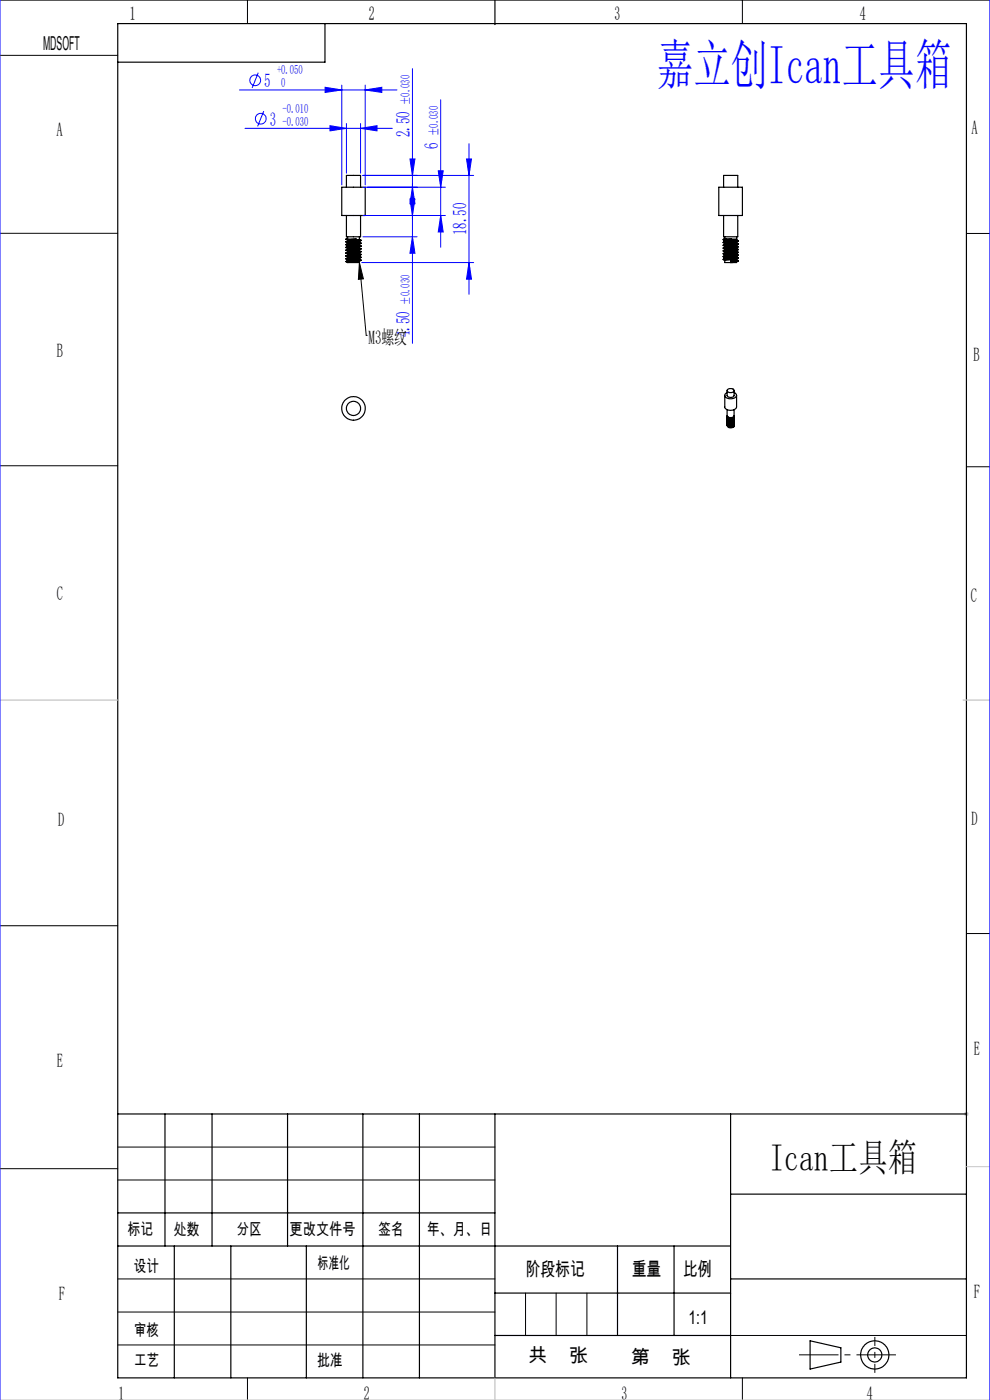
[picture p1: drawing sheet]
<svg xmlns="http://www.w3.org/2000/svg" width="210mm" height="297mm" viewBox="0 0 210 297" stroke-linecap="round" stroke-linejoin="round" font-family="sans-serif">
<g fill="none" stroke="#000" stroke-width=".25">
<path d="M25 5h180v287.3h-180zM68.9 5v8.2h-43.9M105 0v5.2M72.5 39.7h5v6h-5zM73.5 39.7v-2.5h3v2.5M152.5 39.7h5v6h-5zM153.5 39.7v-2.5h3v2.5M73.4 50.7l.3 .2M73.4 50.7h.1M73.4 50.7h2.2l-1.9 .2M73.4 55.5l.3 .2M73.5 45.7v4.5h3v-4.5"/>
<path d="M73.7 50.2v.5M73.7 50.9v.2M73.7 51.5v.2M73.7 52.1v.2M73.7 52.7v.2M73.7 53.3v.2M73.7 53.9v.2M73.7 54.5v.2M76.2 54.4l.4 .2-2.9 .2-.3 .1M76.2 53.8l.4 .2-2.9 .2-.3 .1M76.2 52.6l.4 .2-2.9 .2-.3 .1M76.2 52l.4 .2-2.9 .2-.3 .1"/>
<path d="M76.2 51.4l.4 .2-2.9 .2-.3 .1M76.2 54.4l-2.2 .2-.6 .2M76.2 53.8l-2.3 .2-.5 .2M76.2 53.2l-2.3 .2-.5 .2M76.2 52.6l-2.3 .2-.5 .2M76.2 52l-2.3 .2-.5 .2M76.2 51.4l-2.3 .2-.5 .2M76.2 50.8l-2.3 .2-.5 .2M76.2 53.2l.4 .1M76.2 50.8l.4 .1M76.2 55l.4 .1M76.2 55l-2.2 .2-.6 .2"/>
<path d="M76.2 55.4l-2.5 .3M76.2 54.8l-2.3 .3-.2 .2M76.2 54.2l-2.5 .3M76.2 53.6l-2.5 .3M76.2 53l-2.5 .3M76.2 52.4l-2.5 .3M76.2 51.8l-2.5 .3M76.2 51.2l-2.5 .3M76.2 55.4v.3h-2.5M76.2 50.2v.6M76.2 51.2v.2M76.2 51.8v.2"/>
<path d="M76.2 52.4v.2M76.2 53v.2M76.2 53.6v.2M76.2 54.2v.2M76.2 54.8v.2M76.6 54l-3.2 .3 .3 .2M76.6 53.4l-3.2 .3 .3 .2M76.6 52.8l-3.2 .3 .3 .2M76.6 52.2l-3.2 .3 .3 .2M76.6 51.6l-3.2 .3 .3 .2M76.6 51l-3.2 .3 .3 .2M76.6 54.6l-.4 .2"/>
<path d="M76.6 54l-.4 .2M76.6 53.4l-.4 .2M76.6 52.8l-.4 .2M76.6 52.2l-.4 .2M76.6 51.6l-.4 .2M76.6 51l-.4 .2M76.6 55.2l-.4 .2M76.6 54.6l-3.2 .3 .3 .2M76.6 53.3l-3.2 .4M76.6 50.9l-3.2 .4M76.6 54.6h.1M76.6 54h.1"/>
<path d="M76.6 53.4h.1M76.6 52.8h.1M76.6 52.2h.1M76.6 51.6h.1M76.6 50.9v.1M76.6 55.2h.1M76.6 55.2l-3.2 .3M76.6 55.1l-3.2 .4M153.4 54.5l.3 .2M153.4 53.9l.3 .2M153.4 53.3l.3 .2M153.4 52.7l.3 .2"/>
<path d="M153.4 52.1l.3 .2M153.4 51.5l.3 .2M153.4 50.9l.3 .2M153.4 55.1l.3 .2M153.4 53.8v.1M153.4 52v.1M153.4 51.4v.1M153.5 45.7v4.5h3v-4.5M153.7 54.2l-.3 .2M153.7 53.6l-.3 .2M153.7 53l-.3 .2M153.7 52.4l-.3 .2"/>
<path d="M153.7 51.8l-.3 .2M153.7 51.2l-.3 .2M153.7 54.8l-.3 .2M153.7 55.3v.4h1.3M153.7 50.2v.5M153.7 51.1v.1M153.7 51.7v.1M153.7 52.3v.1M153.7 52.9v.1M153.7 53.5v.1M153.7 54.1v.1M153.7 54.7v.1"/>
<path d="M154 50.7l-.6 .1M154 50.7h1.2M155.2 50.7l-1.8 .1M155.2 50.7h1.1l-2.6 .4M156.2 55.6l-1.2 .1M156.2 53.8l-2.5 .3M156.2 52l-2.5 .3M156.2 51.4l-2.5 .3M156.2 54.5l.4 .2M156.2 53.9l.4 .2M156.2 53.3l.4 .2M156.2 52.7l.4 .2"/>
<path d="M156.2 52.1l.4 .2M156.2 51.5l.4 .2M156.2 50.9l.4 .2M156.2 55.1l.4 .2M156.2 55.1l-1.2 .2v.4M156.2 54.5l-2.5 .3M156.2 53.9l-2.5 .3M156.2 53.3l-2.5 .3M156.2 52.7l-2.5 .3M156.2 52.1l-2.5 .3M156.2 51.5l-2.5 .3M156.2 50.9l-2.5 .3"/>
<path d="M156.2 55.6v.1h-1.2M156.2 50.2v.7M156.2 51.4v.1M156.2 52v.1M156.2 52.6v.1M156.2 53.2v.1M156.2 53.8v.1M156.2 54.4v.1M156.2 55v.1M156.5 55.4l-1.5 .1M156.6 54.8l-.5 .2-2.4 .3M156.6 54.2l-.5 .2-2.4 .3"/>
<path d="M156.6 53.6l-.4 .2M156.6 53l-.5 .2-2.4 .3M156.6 52.4l-.5 .2-2.4 .3M156.6 51.8l-.4 .2M156.6 51.2l-.4 .2M156.6 55.4l-.4 .2M156.6 54.2l-3.2 .2M156.6 53l-3.2 .2M156.6 52.4l-3.2 .2M156.6 54.8l-3.2 .2M156.6 54.1v.1M156.6 53.6l-3.2 .2"/>
<path d="M156.6 52.3v.1M156.6 51.7v.1M156.6 51.2l-3.2 .2M156.6 55.4l-1.6 .1M156.6 53.6l-3.2 .3M156.6 51.8l-3.2 .3M156.6 51.2l-3.2 .3M156.6 54.1l-3.2 .3M156.6 52.3l-3.2 .3M156.6 51.7l-3.2 .3M153.7 83.9v2.4a1.49 1.49 0 0 0 2.3 .4l.2-.3v-2.5M154.2 89.9h.1"/>
<path d="M154.2 89.2h.1M154.2 88.4v.1M154.2 90.2h.1M154.2 88.5a.96 .96 0 0 0 1.4 .1M154.2 82.9v1.1l.4 .3h.4a.6 .6 0 0 0 .7-.4v-1M154.2 83.3a.65 .65 0 0 0-.4 .8 .65 .65 0 0 0 .7 .5h.8a.72 .72 0 0 0 .7-.3 .72 .72 0 0 0 .1-.8l-.4-.2M154.2 86.9v1.4l.3 .2 .5 .1a.57 .57 0 0 0 .7-.4v-1.3M154.3 88.3l-.1 .2 .2 .3h.7M154.3 82.6l.6-.2a.48 .48 0 0 1 .6 .1 .48 .48 0 0 1 .1 .6l-.6 .2a.49 .49 0 0 1-.6-.1 .49 .49 0 0 1-.1-.6zM154.3 88.4l.2 .3 .6 .1M154.4 88.4l.4 .3h.5l.3-.3M154.4 90.4l.4 .4 .6-.1"/>
<path d="M154.4 89l.3 .1 .8-.1M154.4 88.8l.3 .1 .8-.1M155.4 90.5l.1 .1M155.4 90.5v.2M155.4 90.7h.1M155.5 90.2l-.4 .2-.7-.2M155.5 90l-.4 .1-.7-.1M155.5 89.7l-.4 .2-.7-.2M155.5 89.5l-.4 .1-.7-.1M155.5 89.2l-.4 .2-.7-.2M155.5 90.4l-.1 .1M155.5 90.6v.1"/>
<path d="M155.6 88.6l-.5 .2M155.7 88.3l-.1 .3M155.7 88.4a.83 .83 0 0 1-.6 .7 .83 .83 0 0 1-.9-.3v-.2M155.8 89.6a.9 .9 0 0 1-1.6 .1M155.8 89.3a.9 .9 0 0 1-1.6 .1M155.8 88.8a.9 .9 0 0 1-1.6 .1M155.8 88.6a.9 .9 0 0 1-1.6 .1M155.8 90.2l-.3 .4M155.8 89.9a.86 .86 0 0 1-.8 .6 .86 .86 0 0 1-.8-.4v-.1M155.8 89.7a.86 .86 0 0 1-.8 .6 .86 .86 0 0 1-.8-.4v-.1M155.8 89.4a.86 .86 0 0 1-.8 .6 .86 .86 0 0 1-.8-.4M155.8 89.2a.86 .86 0 0 1-.8 .6 .86 .86 0 0 1-.8-.4v-.1"/>
<path d="M155.8 88.9a.83 .83 0 0 1-.8 .7 .83 .83 0 0 1-.8-.5M155.8 88.7a.83 .83 0 0 1-.8 .6 .83 .83 0 0 1-.8-.4v-.1M155.8 90.3l-.3 .4M155.8 90.1a.9 .9 0 0 1-1.6 .1M155.8 89.8a.9 .9 0 0 1-1.6 .1M155.8 89.1a.92 .92 0 0 1-1.6 .1M155.8 90v.1M155.8 89.8h.1M155.8 89.5v.1M155.8 89.3h.1M155.8 89v.1M155.8 88.8h.1"/>
<path d="M155.8 88.5v.1M155.8 90.3h.1M25 236.3h180M35 236.3v28M45 236.3v28M61 236.3v28M77 236.3v56M89 236.3v56M105 236.3v56M155 236.3v56M25 257.3h80M155 253.3h50"/>
<path d="M25 264.3h130M37 264.3v28M49 264.3v28M65 264.3v28M105 274.3h50M131 264.3v19M143 264.3v19M155 271.3h50M105 283.3h50M171.8 284.4l6.6 1.5v3.1l-6.6 1.4z"/>
<circle cx="75" cy="86.6" r="2.5"/>
<circle cx="75" cy="86.7" r="1.5"/>
<circle cx="185.5" cy="287.4" r="3"/>
<circle cx="185.6" cy="287.4" r="1.5"/>
</g>
<g fill="none" stroke="#00f" stroke-width=".21">
<path d="M0 0v297M50.8 19.1h33.4M54.8 15.4l-1.3 3.3M69 18.5l3.5 .6-3.5 .5zM72.5 18.1v21.1M77.5 19.1l3.5-.6v1.1zM77.5 18.1v21.1M87.5 14.6v58.2M210 0v297M52 27.2h31.2M56 23.6l-1.4 3.2M70 26.7l3.5 .5-3.5 .6z"/>
<path d="M73.5 26.2v10.5M76.5 27.2l3.5-.5v1.1zM76.5 26.2v10.5M77 37.2h23.5M77 39.7h17.5M87 33.7h1l-.5 3.5zM87.5 39.7l.5 3.5h-1zM93 36.2h1l-.5 3.5zM93.5 21.2v31.3M99 33.7h1l-.5 3.5zM99.5 30.5v31.9M76.7 55.7h23.8"/>
<path d="M77 45.7h17.5M77 50.2h11.5M87 42.2h1l-.5 3.5zM87.5 50.2l.5 3.5h-1zM93.5 45.7l.5 3.5h-1zM99.5 55.7l.5 3.5h-1z"/>
<circle cx="54.1" cy="17" r="1.14"/>
<circle cx="55.3" cy="25.2" r="1.13"/>
</g>
<g fill="none" stroke="#000" stroke-width=".21">
<path d="M0 0h210M0 11.7h25M52.5 0v5M157.5 0v5M0 49.5h25M76.2 55.7l.9 3.5-1.1 .1zM76.2 55.7l1.5 15.5M205 49.5h5M77.7 71.2h.1M0 98.8h25M205 99h5M0 196.4h25"/>
<path d="M205 198h5M0 247.9h25M25 243.3h80M25 250.3h80M25 278.3h80M25 271.3h80M111.5 274.3v9M118 274.3v9M124.5 274.3v9M25 285.3h80M52.5 292.3v4.7M155 283.3h50"/>
<path d="M157.5 292.3v4.7"/>
</g>
<path d="M204.5 236.3h1M204.6 236l.8 .7M205 235.8v1M205.4 236l-.8 .7M205 247.5h5M0 297h210" fill="none" stroke="#c0c0c0" stroke-width=".21"/>
<path d="M169.5 287.4h20.5" fill="none" stroke="#000" stroke-width=".21" stroke-dasharray="30.5 1.3 1.3 1.3" stroke-dashoffset="22.1" stroke-linecap="butt"/>
<path d="M185.6 283.6v7.6" fill="none" stroke="#000" stroke-width=".21" stroke-dasharray="30.5 1.3 1.3 1.3" stroke-dashoffset="28.6" stroke-linecap="butt"/>
<path d="M0 148.5h25M204.3 148.5h5.7M105 292.3v4.7" fill="none" stroke="#c0c0c0" stroke-width=".25"/>
<path d="M76.2 55.7l.9 3.5-1.1 .1z" fill="#000"/>
<g fill="#00f">
<path d="M70 26.7l3.5 .5-3.5 .6zM76.5 27.2l3.5-.5v1.1zM69 18.5l3.5 .6-3.5 .5zM77.5 19.1l3.5-.6v1.1z"/>
<path d="M99.5 55.7l.5 3.5h-1zM99 33.7h1l-.5 3.5zM87.5 39.7l.5 3.5h-1zM87 33.7h1l-.5 3.5zM93.5 45.7l.5 3.5h-1zM93 36.2h1l-.5 3.5zM87.5 50.2l.5 3.5h-1zM87 42.2h1l-.5 3.5z"/>
</g>
<text font-size="11.6" fill="#00f" x="139.4" y="17.9">嘉立创Ican工具箱</text>
<text font-size="8.1" x="163.2" y="248.3">Ican工具箱</text>
<g font-size="4.1">
<text x="27.5" y="4.3">1</text>
<text x="78.3" y="4.3">2</text>
<text x="130.3" y="4.3">3</text>
<text x="182.4" y="4.3">4</text>
<text x="9.1" y="10.5">MDSOFT</text>
<text x="12" y="28.8">A</text>
<text x="206.1" y="28.4">A</text>
<text x="12.1" y="75.8">B</text>
<text x="78.2" y="73.1">M3螺纹</text>
<text x="206.5" y="76.5">B</text>
<text x="12" y="127.4">C</text>
<text x="205.9" y="127.7">C</text>
<text x="12.3" y="175.3">D</text>
<text x="206.1" y="175.1">D</text>
<text x="12" y="226.5">E</text>
<text x="206.6" y="223.9">E</text>
<text x="12.5" y="275.7">F</text>
<text x="111.5" y="270.7">阶段标记</text>
<text x="134" y="270.7">重量</text>
<text x="144.9" y="270.7">比例</text>
<text x="206.6" y="275.3">F</text>
<text x="146" y="280.8">1:1</text>
<text x="112.1" y="288.8">共</text>
<text x="120.7" y="288.8">张</text>
<text x="133.8" y="289.3">第</text>
<text x="142.5" y="289.3">张</text>
<text x="25.1" y="297">1</text>
<text x="77.2" y="297">2</text>
<text x="131.9" y="297">3</text>
<text x="183.8" y="297">4</text>
</g>
<g font-size="4.1" fill="#00f">
<text x="56" y="18.5">5</text>
<text x="57.2" y="26.6">3</text>
<text x="86.9" y="29.1" transform="rotate(-90 86.9 29.1)">2.50</text>
<text x="92.9" y="31.6" transform="rotate(-90 92.9 31.6)">6</text>
<text x="98.9" y="49.9" transform="rotate(-90 98.9 49.9)">18.50</text>
<text x="86.9" y="71.5" transform="rotate(-90 86.9 71.5)">4.50</text>
</g>
<g font-size="3.5">
<text x="27.1" y="262">标记</text>
<text x="36.9" y="262">处数</text>
<text x="50.2" y="262">分区</text>
<text x="61.4" y="262">更改文件号</text>
<text x="80.3" y="262">签名</text>
<text x="90.5" y="262">年、月、日</text>
<text x="28.4" y="269.8">设计</text>
<text x="67.4" y="269.2">标准化</text>
<text x="28.5" y="283.4">审核</text>
<text x="28.5" y="289.7">工艺</text>
<text x="67.3" y="289.7">批准</text>
</g>
<g font-size="2.7" fill="#00f">
<text x="58.8" y="15.8">+0.050</text>
<text x="59.7" y="18.5">0</text>
<text x="59.9" y="23.9">-0.010</text>
<text x="86.9" y="22.3" transform="rotate(-90 86.9 22.3)">±0.030</text>
<text x="59.9" y="26.6">-0.030</text>
<text x="92.9" y="28.9" transform="rotate(-90 92.9 28.9)">±0.030</text>
<text x="86.9" y="64.7" transform="rotate(-90 86.9 64.7)">±0.030</text>
</g>
</svg>
